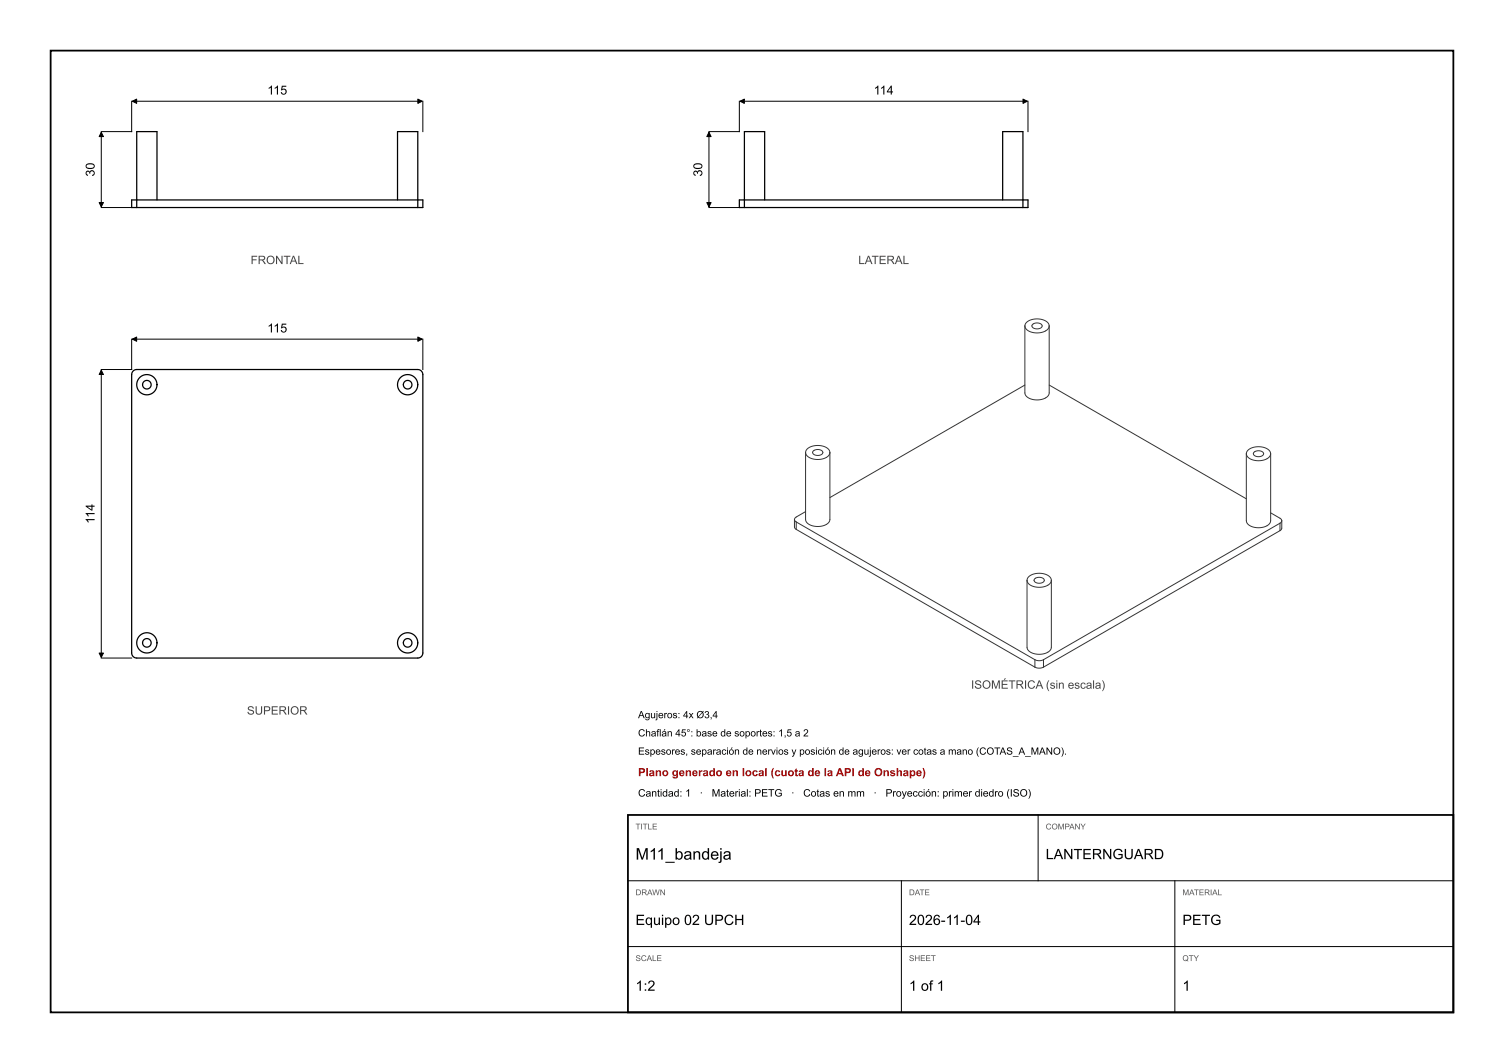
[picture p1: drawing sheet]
<svg xmlns="http://www.w3.org/2000/svg" width="297mm" height="210mm" viewBox="0 0 297 210" stroke-linecap="round" stroke-linejoin="round" font-family="sans-serif">
<path d="M10 10h277v190h-277zM124 161h163v39h-163z" fill="none" stroke="#000" stroke-width=".35"/>
<g fill="none" stroke="#000" stroke-width=".25">
<path d="M27 39.5h-1v1.5h1M27 39.5h55.5M27 39.5v-13.5h4v13.5M27 39.5v1.5M78.5 39.5v-13.5h4v13.5M82.5 39.5h1v1.5h-1M82.5 39.5v1.5M147 39.5h55M147 39.5h-1v1.5h1M147 39.5v-13.5h4v13.5M147 39.5v1.5M198 39.5v-13.5h4v13.5"/>
<path d="M202 39.5h1v1.5h-1M202 39.5v1.5M27 41h55.5M147 41h55M26.3 73.3l.7-.3h55a1.17 1.17 0 0 1 1.5 1.5v54.5a1.1 1.1 0 0 1-1.5 1h-55a1.1 1.1 0 0 1-1-1.5v-54.5z"/>
<circle cx="29" cy="76" r=".85"/>
<circle cx="29" cy="76" r="2"/>
<circle cx="80.5" cy="76" r="2"/>
<circle cx="80.5" cy="76" r=".85"/>
<circle cx="29" cy="127" r=".85"/>
<circle cx="29" cy="127" r="2"/>
<circle cx="80.5" cy="127" r="2"/>
<circle cx="80.5" cy="127" r=".85"/>
</g>
<g fill="none" stroke="#000" stroke-width=".2">
<path d="M26 20v6h-6M26.1 20h57.3M83.5 20v6M146 20v6h-6M146.1 20h56.8M203 20v6M20 26.1v14.8M140 26.1v14.8M20 41h6M140 41h6M20 73.1v56.8M26 67v6h-6"/>
<path d="M26.1 67h57.3M83.5 67v6M20 130h6M124 174h163M178 174v26M205 161v13M232 174v26M124 187h163"/>
</g>
<g fill="none" stroke="#333" stroke-width=".2">
<path d="M202.4 76.1l-38.5 22.2M202.4 64.4v12.3a1.82 1.82 0 0 0 2 2.3h.7a1.85 1.85 0 0 0 2.1-2.3v-12.3M202.4 64.4a2.22 2.22 0 0 0 2.5 1.4l.5-.1a1.92 1.92 0 0 0 1.8-1.3M202.4 64.4a2.18 2.18 0 0 1 2.4-1.4h.5a2.01 2.01 0 0 1 1.9 1.4M203.9 64.1a1.27 1.27 0 0 1 1.9 .3 1.18 1.18 0 0 1-2 0zM207.2 76.1l38.9 22.4M159.1 89.4v12.3a1.82 1.82 0 0 0 2 2.3h.7a1.85 1.85 0 0 0 2.1-2.3v-12.3M159.1 89.4a2.22 2.22 0 0 0 2.5 1.4l.4-.1a1.92 1.92 0 0 0 1.9-1.3M159.1 89.4a2.18 2.18 0 0 1 2.4-1.4h.4a2.01 2.01 0 0 1 2 1.4M160.6 89.1a1.27 1.27 0 0 1 1.9 .3 1.18 1.18 0 0 1-2 0zM246.1 89.6v12.3a1.82 1.82 0 0 0 2 2.3h.7a1.85 1.85 0 0 0 2.1-2.3v-12.3M246.1 89.6a2.22 2.22 0 0 0 2.5 1.4h.5a1.92 1.92 0 0 0 1.8-1.4"/>
<path d="M246.1 89.6a2.18 2.18 0 0 1 2.4-1.4l.5 .1a2.01 2.01 0 0 1 1.9 1.3M247.7 89.3a1.27 1.27 0 0 1 1.8 .3 1.18 1.18 0 0 1-2 0zM156.9 102.6l.3 .5M156.9 102.6v.4a1.76 1.76 0 0 0 .3 1.6M157.2 103.1l47.2 27.2M157.2 104.6l47.2 27.2M157.2 103.1v1.5M159.1 101.1l-1.9 1-.3 .5M202.8 114.6v12.3a1.82 1.82 0 0 0 2 2.3h.7a1.85 1.85 0 0 0 2.1-2.3v-12.3M202.8 114.6a2.22 2.22 0 0 0 2.5 1.4h.5a1.92 1.92 0 0 0 1.8-1.4M202.8 114.6a2.18 2.18 0 0 1 2.4-1.3h.5a2.01 2.01 0 0 1 1.9 1.3M204.3 114.3a1.27 1.27 0 0 1 1.9 .3 1.18 1.18 0 0 1-2 0z"/>
<path d="M250.9 101.3l1.9 1.1 .3 .5M252.8 103.4l-46.7 26.9M252.8 104.8l-46.7 27M252.8 103.4v1.4M253.1 102.9l-.3 .5M253.1 102.9v.4a1.76 1.76 0 0 1-.3 1.5M204.4 130.3a1.88 1.88 0 0 0 1.7 0M204.4 131.8a1.88 1.88 0 0 0 1.7 0M204.4 130.3v1.5M206.1 130.3v1.5"/>
</g>
<path d="M82.5 19.6l.9 .4-.9 .4zM202 19.6l.9 .4-.9 .4zM20 26.1l.4 .9h-.8zM26.1 20l.9-.4v.8zM140 26.1l.4 .9h-.8zM146.1 20l.9-.4v.8zM19.6 40h.8l-.4 .9zM139.6 40h.8l-.4 .9zM20 73.1l.4 .9h-.8zM26.1 67l.9-.4v.8zM82.5 66.6l.9 .4-.9 .4zM19.6 129h.8l-.4 .9z" fill="#000" stroke="#000" stroke-width=".2"/>
<text font-size="3.2" x="125.5" y="169.8">M11_bandeja</text>
<g font-size="2.8">
<text x="206.5" y="169.7">LANTERNGUARD</text>
<text x="125.5" y="182.7">Equipo 02 UPCH</text>
<text x="179.5" y="182.7">2026-11-04</text>
<text x="233.5" y="182.7">PETG</text>
<text x="125.5" y="195.7">1:2</text>
<text x="179.5" y="195.7">1 of 1</text>
<text x="233.5" y="195.7">1</text>
</g>
<g font-size="2.5">
<text x="52.8" y="18.7">115</text>
<text x="172.5" y="18.7">114</text>
<text x="18.7" y="34.9" transform="rotate(-90 18.7 34.9)">30</text>
<text x="138.7" y="34.9" transform="rotate(-90 138.7 34.9)">30</text>
<text x="52.8" y="65.7">115</text>
<text x="18.7" y="103.5" transform="rotate(-90 18.7 103.5)">114</text>
</g>
<g font-size="2.3" fill="#444">
<text x="49.5" y="52.2">FRONTAL</text>
<text x="169.5" y="52.2">LATERAL</text>
<text x="191.8" y="136.1">ISOMÉTRICA (sin escala)</text>
<text x="48.8" y="141.2">SUPERIOR</text>
</g>
<text font-size="2.2" fill="#a00000" x="126" y="153.3">Plano generado en local (cuota de la API de Onshape)</text>
<g font-size="2">
<text x="126" y="141.9">Agujeros: 4x Ø3,4</text>
<text x="126" y="145.5">Chaflán 45°: base de soportes: 1,5 a 2</text>
<text x="126" y="149.1">Espesores, separación de nervios y posición de agujeros: ver cotas a mano (COTAS_A_MANO).</text>
<text x="126" y="157.4">Cantidad: 1</text>
<text x="138.2" y="157.4">·</text>
<text x="140.5" y="157.4">Material: PETG</text>
<text x="156.2" y="157.4">·</text>
<text x="158.6" y="157.4">Cotas en mm</text>
<text x="172.5" y="157.4">·</text>
<text x="174.9" y="157.4">Proyección: primer diedro (ISO)</text>
</g>
<g font-size="1.6" fill="#555">
<text x="125.5" y="163.9">TITLE</text>
<text x="206.5" y="163.9">COMPANY</text>
<text x="125.5" y="176.9">DRAWN</text>
<text x="179.5" y="176.9">DATE</text>
<text x="233.5" y="176.9">MATERIAL</text>
<text x="125.5" y="189.9">SCALE</text>
<text x="179.5" y="189.9">SHEET</text>
<text x="233.5" y="189.9">QTY</text>
</g>
</svg>
